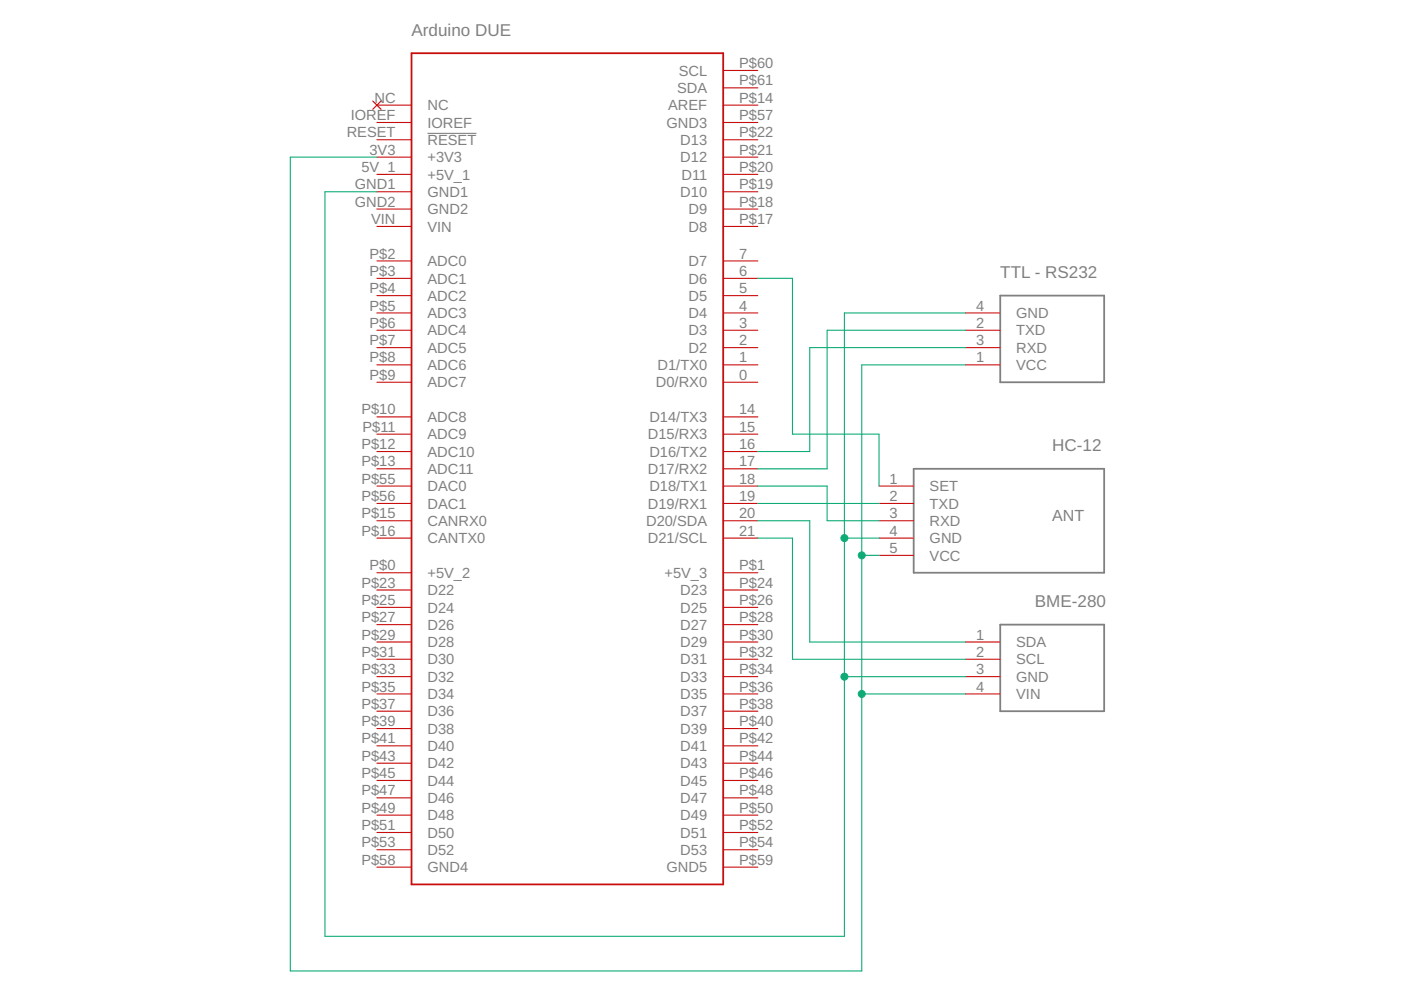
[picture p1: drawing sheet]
<svg xmlns="http://www.w3.org/2000/svg" width="297mm" height="210mm" viewBox="0 0 297 210" stroke-linecap="round" stroke-linejoin="round" font-family="sans-serif">
<path d="M212.1 62.7h22v18.3h-22zM193.7 99.4h40.4v22h-40.4zM212.1 132.4h22v18.4h-22z" fill="none" stroke="#808080" stroke-width=".38"/>
<path d="M90.6 28.3h10.4" fill="none" stroke="#808080" stroke-width=".23"/>
<path d="M87.2 11.3h66.1v176.2h-66.1z" fill="none" stroke="#c90d0c" stroke-width=".38"/>
<g fill="none" stroke="#c90d0c" stroke-width=".23">
<path d="M153.3 14.9h7.4M153.3 18.6h7.4M79 21.4l1.8 1.8M79.9 22.3h7.3M79.9 26h7.3M79.9 29.6h7.3M79.9 33.3h7.3M79.9 37h7.3M80.8 21.4l-1.8 1.8M153.3 22.3h7.4M153.3 26h7.4M153.3 29.6h7.4"/>
<path d="M153.3 33.3h7.4M153.3 37h7.4M79.9 40.7h7.3M79.9 44.3h7.3M79.9 48h7.3M79.9 55.3h7.3M79.9 59h7.3M153.3 40.7h7.4M153.3 44.3h7.4M153.3 48h7.4M153.3 55.3h7.4M153.3 59h7.4"/>
<path d="M79.9 62.7h7.3M79.9 66.4h7.3M79.9 70h7.3M79.9 73.7h7.3M79.9 77.4h7.3M153.3 62.7h7.4M153.3 66.4h7.4M153.3 70h7.4M153.3 73.7h7.4M153.3 77.4h7.4M204.7 66.4h7.4M204.7 70h7.4"/>
<path d="M204.7 73.7h7.4M204.7 77.4h7.4M79.9 81h7.3M79.9 88.4h7.3M79.9 92.1h7.3M79.9 95.7h7.3M79.9 99.4h7.3M153.3 81h7.4M153.3 88.4h7.4M153.3 92.1h7.4M153.3 95.7h7.4M153.3 99.4h7.4"/>
<path d="M79.9 106.7h7.3M79.9 110.4h7.3M79.9 114.1h7.3M79.9 103.1h7.3M153.3 106.7h7.4M153.3 110.4h7.4M153.3 114.1h7.4M153.3 103.1h7.4M186.4 106.7h7.3M186.4 110.4h7.3M186.4 114.1h7.3M186.4 103.1h7.3"/>
<path d="M186.4 117.8h7.3M79.9 121.4h7.3M79.9 125.1h7.3M79.9 128.8h7.3M79.9 132.4h7.3M79.9 136.1h7.3M79.9 139.8h7.3M153.3 121.4h7.4M153.3 125.1h7.4M153.3 128.8h7.4M153.3 132.4h7.4M153.3 136.1h7.4"/>
<path d="M153.3 139.8h7.4M204.7 136.1h7.4M204.7 139.8h7.4M79.9 143.5h7.3M79.9 147.1h7.3M79.9 150.8h7.3M79.9 154.5h7.3M79.9 158.1h7.3M153.3 143.5h7.4M153.3 147.1h7.4M153.3 150.8h7.4M153.3 154.5h7.4"/>
<path d="M153.3 158.1h7.4M204.7 143.5h7.4M204.7 147.1h7.4M79.9 161.8h7.3M79.9 165.5h7.3M79.9 172.8h7.3M79.9 176.5h7.3M79.9 169.2h7.3M153.3 161.8h7.4M153.3 165.5h7.4M153.3 172.8h7.4M153.3 176.5h7.4"/>
<path d="M153.3 169.2h7.4M79.9 180.2h7.3M79.9 183.9h7.3M153.3 180.2h7.4M153.3 183.9h7.4"/>
</g>
<g fill="none" stroke="#0dab76" stroke-width=".23">
<path d="M79.9 33.3h-18.3v172.6h121.1v-128.5h22M79.9 40.7h-11v157.8h110.1v-132.1h25.7M160.7 59h7.3v33.1h18.4v11M204.7 70h-29.3v29.4h-14.7M204.7 73.7h-33v22h-11M160.7 114.1h7.3v25.7h36.7M160.7 103.1h14.7v7.3h11M160.7 110.4h11v25.7h33M160.7 106.7h25.7M179 114.1h7.4M182.7 117.8h3.7M179 143.5h25.7"/>
<path d="M182.7 147.1h22"/>
</g>
<g fill="#0dab76" stroke="#0dab76" stroke-width=".21">
<circle cx="179" cy="114.1" r=".74"/>
<circle cx="179" cy="143.5" r=".74"/>
<circle cx="182.7" cy="117.8" r=".74"/>
<circle cx="182.7" cy="147.1" r=".74"/>
</g>
<g font-size="3.6" fill="#808080">
<text x="87.2" y="7.6">Arduino DUE</text>
<text x="212.1" y="59">TTL - RS232</text>
<text x="223.1" y="95.7">HC-12</text>
<text x="219.4" y="128.8">BME-280</text>
</g>
<text font-size="3.4" fill="#808080" x="223.1" y="110.4">ANT</text>
<g font-size="3.1" fill="#808080">
<text x="143.9" y="16.1">SCL</text>
<text x="156.7" y="14.4">P$60</text>
<text x="79.4" y="21.8">NC</text>
<text x="90.6" y="23.4">NC</text>
<text x="141.7" y="23.4">AREF</text>
<text x="143.6" y="19.7">SDA</text>
<text x="156.7" y="21.8">P$14</text>
<text x="156.7" y="18.1">P$61</text>
<text x="73.5" y="29.1">RESET</text>
<text x="74.4" y="25.5">IOREF</text>
<text x="90.6" y="27.1">IOREF</text>
<text x="141.3" y="27.1">GND3</text>
<text x="156.7" y="25.5">P$57</text>
<text x="156.7" y="29.1">P$22</text>
<text x="78.3" y="32.8">3V3</text>
<text x="90.6" y="30.7">RESET</text>
<text x="90.6" y="34.4">+3V3</text>
<text x="144.2" y="30.7">D13</text>
<text x="144.2" y="34.4">D12</text>
<text x="156.7" y="32.8">P$21</text>
<text x="75.2" y="40.1">GND1</text>
<text x="76.6" y="36.5">5V_1</text>
<text x="90.6" y="38.1">+5V_1</text>
<text x="90.6" y="41.8">GND1</text>
<text x="144.2" y="41.8">D10</text>
<text x="144.5" y="38.1">D11</text>
<text x="156.7" y="40.1">P$19</text>
<text x="156.7" y="36.5">P$20</text>
<text x="75.2" y="43.8">GND2</text>
<text x="78.7" y="47.5">VIN</text>
<text x="90.6" y="45.4">GND2</text>
<text x="146" y="45.4">D9</text>
<text x="156.7" y="43.8">P$18</text>
<text x="156.7" y="47.5">P$17</text>
<text x="90.6" y="49.1">VIN</text>
<text x="146" y="49.1">D8</text>
<text x="78.3" y="54.8">P$2</text>
<text x="78.3" y="58.5">P$3</text>
<text x="90.6" y="56.4">ADC0</text>
<text x="146" y="56.4">D7</text>
<text x="156.7" y="54.8">7</text>
<text x="156.7" y="58.5">6</text>
<text x="78.3" y="62.2">P$4</text>
<text x="78.3" y="65.8">P$5</text>
<text x="90.6" y="60.1">ADC1</text>
<text x="90.6" y="63.8">ADC2</text>
<text x="146" y="60.1">D6</text>
<text x="146" y="63.8">D5</text>
<text x="156.7" y="62.2">5</text>
<text x="156.7" y="65.8">4</text>
<text x="207" y="65.8">4</text>
<text x="78.3" y="69.5">P$6</text>
<text x="90.6" y="67.5">ADC3</text>
<text x="90.6" y="71.1">ADC4</text>
<text x="146" y="67.5">D4</text>
<text x="146" y="71.1">D3</text>
<text x="156.7" y="69.5">3</text>
<text x="207" y="69.5">2</text>
<text x="215.5" y="67.5">GND</text>
<text x="215.5" y="71.1">TXD</text>
<text x="78.3" y="73.2">P$7</text>
<text x="78.3" y="76.9">P$8</text>
<text x="90.6" y="74.8">ADC5</text>
<text x="146" y="74.8">D2</text>
<text x="156.7" y="73.2">2</text>
<text x="156.7" y="76.9">1</text>
<text x="207" y="73.2">3</text>
<text x="207" y="76.9">1</text>
<text x="215.5" y="74.8">RXD</text>
<text x="78.3" y="80.5">P$9</text>
<text x="90.6" y="78.5">ADC6</text>
<text x="90.6" y="82.1">ADC7</text>
<text x="139.1" y="82.1">D0/RX0</text>
<text x="139.4" y="78.5">D1/TX0</text>
<text x="156.7" y="80.5">0</text>
<text x="215.5" y="78.5">VCC</text>
<text x="76.6" y="87.9">P$10</text>
<text x="90.6" y="89.5">ADC8</text>
<text x="137.7" y="89.5">D14/TX3</text>
<text x="156.7" y="87.9">14</text>
<text x="76.6" y="95.2">P$12</text>
<text x="76.8" y="91.5">P$11</text>
<text x="90.6" y="93.2">ADC9</text>
<text x="137.3" y="93.2">D15/RX3</text>
<text x="156.7" y="95.2">16</text>
<text x="156.7" y="91.5">15</text>
<text x="76.6" y="98.9">P$13</text>
<text x="90.6" y="96.8">ADC10</text>
<text x="90.6" y="100.5">ADC11</text>
<text x="137.3" y="100.5">D17/RX2</text>
<text x="137.7" y="96.8">D16/TX2</text>
<text x="156.7" y="98.9">17</text>
<text x="76.6" y="106.2">P$56</text>
<text x="76.6" y="102.6">P$55</text>
<text x="90.6" y="107.8">DAC1</text>
<text x="90.6" y="104.2">DAC0</text>
<text x="137.3" y="107.8">D19/RX1</text>
<text x="137.7" y="104.2">D18/TX1</text>
<text x="156.7" y="106.2">19</text>
<text x="156.7" y="102.6">18</text>
<text x="188.6" y="102.6">1</text>
<text x="188.6" y="106.2">2</text>
<text x="197.1" y="104.2">SET</text>
<text x="197.1" y="107.8">TXD</text>
<text x="76.6" y="109.9">P$15</text>
<text x="76.6" y="113.6">P$16</text>
<text x="90.6" y="111.5">CANRX0</text>
<text x="137" y="111.5">D20/SDA</text>
<text x="156.7" y="109.9">20</text>
<text x="156.7" y="113.6">21</text>
<text x="188.6" y="109.9">3</text>
<text x="188.6" y="113.6">4</text>
<text x="197.1" y="111.5">RXD</text>
<text x="90.6" y="115.2">CANTX0</text>
<text x="137.3" y="115.2">D21/SCL</text>
<text x="188.6" y="117.2">5</text>
<text x="197.1" y="115.2">GND</text>
<text x="197.1" y="118.9">VCC</text>
<text x="76.6" y="124.6">P$23</text>
<text x="78.3" y="120.9">P$0</text>
<text x="90.6" y="122.5">+5V_2</text>
<text x="140.9" y="122.5">+5V_3</text>
<text x="156.7" y="120.9">P$1</text>
<text x="156.7" y="124.6">P$24</text>
<text x="76.6" y="128.3">P$25</text>
<text x="76.6" y="131.9">P$27</text>
<text x="90.6" y="126.2">D22</text>
<text x="90.6" y="129.9">D24</text>
<text x="144.2" y="129.9">D25</text>
<text x="144.2" y="126.2">D23</text>
<text x="156.7" y="131.9">P$28</text>
<text x="156.7" y="128.3">P$26</text>
<text x="76.6" y="135.6">P$29</text>
<text x="90.6" y="133.5">D26</text>
<text x="90.6" y="137.2">D28</text>
<text x="144.2" y="137.2">D29</text>
<text x="144.2" y="133.5">D27</text>
<text x="156.7" y="135.6">P$30</text>
<text x="207" y="135.6">1</text>
<text x="215.5" y="137.2">SDA</text>
<text x="76.6" y="142.9">P$33</text>
<text x="76.6" y="139.3">P$31</text>
<text x="90.6" y="140.9">D30</text>
<text x="144.2" y="140.9">D31</text>
<text x="156.7" y="142.9">P$34</text>
<text x="156.7" y="139.3">P$32</text>
<text x="207" y="139.3">2</text>
<text x="207" y="142.9">3</text>
<text x="215.5" y="140.9">SCL</text>
<text x="76.6" y="146.6">P$35</text>
<text x="90.6" y="144.6">D32</text>
<text x="90.6" y="148.2">D34</text>
<text x="144.2" y="144.6">D33</text>
<text x="144.2" y="148.2">D35</text>
<text x="156.7" y="146.6">P$36</text>
<text x="207" y="146.6">4</text>
<text x="215.5" y="144.6">GND</text>
<text x="215.5" y="148.2">VIN</text>
<text x="76.6" y="150.3">P$37</text>
<text x="76.6" y="154">P$39</text>
<text x="90.6" y="151.9">D36</text>
<text x="90.6" y="155.6">D38</text>
<text x="144.2" y="151.9">D37</text>
<text x="144.2" y="155.6">D39</text>
<text x="156.7" y="150.3">P$38</text>
<text x="156.7" y="154">P$40</text>
<text x="76.6" y="157.6">P$41</text>
<text x="76.6" y="161.3">P$43</text>
<text x="90.6" y="159.2">D40</text>
<text x="144.2" y="159.2">D41</text>
<text x="156.7" y="161.3">P$44</text>
<text x="156.7" y="157.6">P$42</text>
<text x="76.6" y="165">P$45</text>
<text x="90.6" y="162.9">D42</text>
<text x="90.6" y="166.6">D44</text>
<text x="144.2" y="166.6">D45</text>
<text x="144.2" y="162.9">D43</text>
<text x="156.7" y="165">P$46</text>
<text x="76.6" y="172.3">P$49</text>
<text x="76.6" y="168.6">P$47</text>
<text x="90.6" y="173.9">D48</text>
<text x="90.6" y="170.3">D46</text>
<text x="144.2" y="173.9">D49</text>
<text x="144.2" y="170.3">D47</text>
<text x="156.7" y="172.3">P$50</text>
<text x="156.7" y="168.6">P$48</text>
<text x="76.6" y="176">P$51</text>
<text x="76.6" y="179.7">P$53</text>
<text x="90.6" y="177.6">D50</text>
<text x="144.2" y="177.6">D51</text>
<text x="156.7" y="176">P$52</text>
<text x="156.7" y="179.7">P$54</text>
<text x="76.6" y="183.3">P$58</text>
<text x="90.6" y="181.3">D52</text>
<text x="90.6" y="184.9">GND4</text>
<text x="141.3" y="184.9">GND5</text>
<text x="144.2" y="181.3">D53</text>
<text x="156.7" y="183.3">P$59</text>
</g>
</svg>
